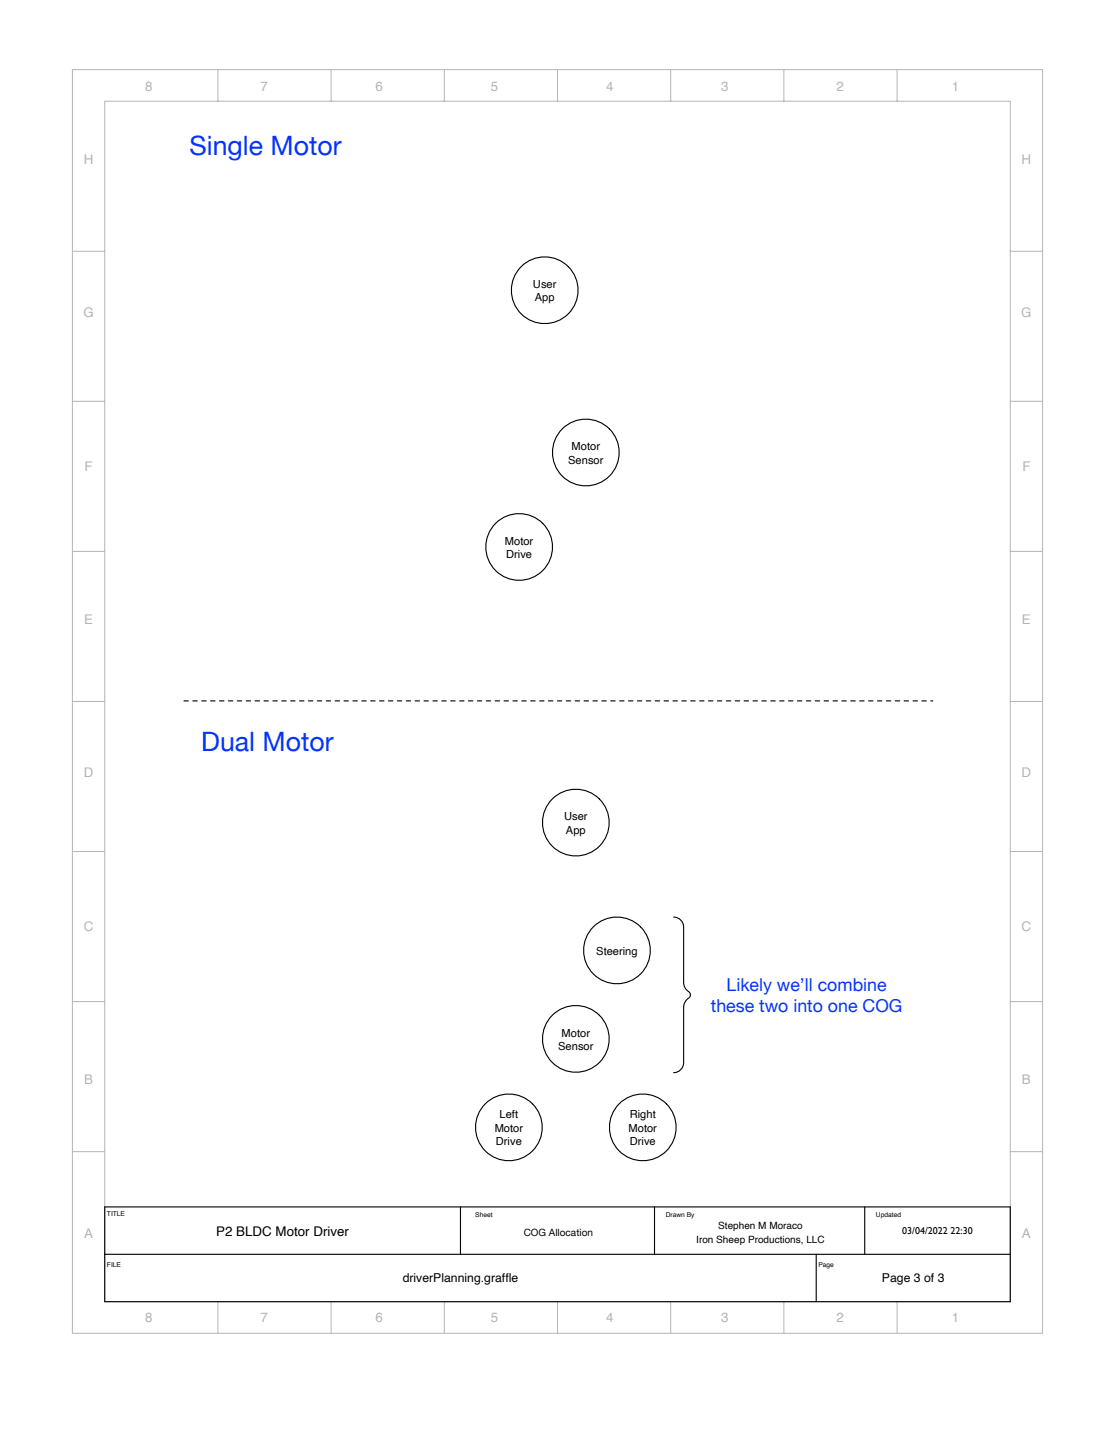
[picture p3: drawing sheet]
<svg xmlns="http://www.w3.org/2000/svg" width="216mm" height="279mm" viewBox="0 0 216 279" stroke-linecap="round" stroke-linejoin="round" font-family="sans-serif">
<path d="M35.6 135.7h145" fill="none" stroke="#000" stroke-width=".22" stroke-dasharray=".9 .9"/>
<circle cx="105.5" cy="56.2" r="6.5" fill="#fff"/>
<circle cx="105.5" cy="56.2" r="6.5" fill="none" stroke="#000" stroke-width=".22"/>
<circle cx="113.4" cy="87.6" r="6.5" fill="#fff"/>
<circle cx="113.4" cy="87.6" r="6.5" fill="none" stroke="#000" stroke-width=".22"/>
<circle cx="100.5" cy="105.9" r="6.5" fill="#fff"/>
<circle cx="100.5" cy="105.9" r="6.5" fill="none" stroke="#000" stroke-width=".22"/>
<circle cx="111.5" cy="159.3" r="6.5" fill="#fff"/>
<circle cx="111.5" cy="159.3" r="6.5" fill="none" stroke="#000" stroke-width=".22"/>
<circle cx="111.5" cy="201.2" r="6.5" fill="#fff"/>
<circle cx="111.5" cy="201.2" r="6.5" fill="none" stroke="#000" stroke-width=".22"/>
<circle cx="98.5" cy="218.3" r="6.5" fill="#fff"/>
<circle cx="98.5" cy="218.3" r="6.5" fill="none" stroke="#000" stroke-width=".22"/>
<circle cx="124.5" cy="218.3" r="6.5" fill="#fff"/>
<circle cx="124.5" cy="218.3" r="6.5" fill="none" stroke="#000" stroke-width=".22"/>
<circle cx="119.5" cy="184" r="6.5" fill="#fff"/>
<g fill="none" stroke="#000" stroke-width=".22">
<path d="M130.4 177.6a1.94 1.94 0 0 1 2 1.9v10.7a2.42 2.42 0 0 0 1.2 2 .94 .94 0 0 1-.6 1.3 2.12 2.12 0 0 0-.6 1.5v10.8a1.94 1.94 0 0 1-2 1.9M20.3 233.7h175.3v18.3h-175.3zM89.2 233.7v9.2M126.7 233.7v9.2M167.4 233.7v9.2M20.3 242.9h175.3M158 242.9v9.1"/>
<circle cx="119.5" cy="184" r="6.5"/>
</g>
<g fill="none" stroke="#b5b5b5" stroke-width=".19">
<path d="M14 13.5h187.9v244.7h-187.9zM20.3 19.6h175.3v232.4h-175.3zM42.2 13.5v6.1M64.1 13.5v6.1M86 13.5v6.1M107.9 13.5v6.1M129.9 13.5v6.1M151.8 13.5v6.1M173.7 13.5v6.1M14 48.7h6.3M195.6 48.7h6.3M14 77.7h6.3"/>
<path d="M195.6 77.7h6.3M14 106.8h6.3M195.6 106.8h6.3M14 135.8h6.3M195.6 135.8h6.3M14 164.9h6.3M195.6 164.9h6.3M14 193.9h6.3M195.6 193.9h6.3M14 223h6.3M195.6 223h6.3M42.2 252v6.2"/>
<path d="M64.1 252v6.2M86 252v6.2M107.9 252v6.2M129.9 252v6.2M151.8 252v6.2M173.7 252v6.2"/>
</g>
<g font-size="5.2" fill="#0433ff">
<text x="36.7" y="29.9">Single Motor</text>
<text x="39" y="145.5">Dual Motor</text>
</g>
<g font-size="3.4" fill="#0433ff">
<text x="140.7" y="191.9">Likely we’ll combine</text>
<text x="137.6" y="195.9">these two into one COG</text>
</g>
<g font-size="2.6" fill="#b4b4b4">
<text x="28.1" y="17.7">8</text>
<text x="50.4" y="17.7">7</text>
<text x="72.7" y="17.7">6</text>
<text x="95" y="17.7">5</text>
<text x="117.3" y="17.7">4</text>
<text x="139.7" y="17.7">3</text>
<text x="162" y="17.7">2</text>
<text x="184.3" y="17.7">1</text>
<text x="16.2" y="31.8">H</text>
<text x="197.8" y="31.8">H</text>
<text x="16.1" y="61.4">G</text>
<text x="197.7" y="61.4">G</text>
<text x="16.4" y="91.1">F</text>
<text x="198" y="91.1">F</text>
<text x="16.3" y="120.8">E</text>
<text x="197.9" y="120.8">E</text>
<text x="16.2" y="150.5">D</text>
<text x="197.8" y="150.5">D</text>
<text x="16.2" y="180.2">C</text>
<text x="197.8" y="180.2">C</text>
<text x="16.3" y="209.9">B</text>
<text x="197.9" y="209.9">B</text>
<text x="16.3" y="239.6">A</text>
<text x="197.9" y="239.6">A</text>
<text x="28.1" y="256.1">8</text>
<text x="50.4" y="256.1">7</text>
<text x="72.7" y="256.1">6</text>
<text x="95" y="256.1">5</text>
<text x="117.3" y="256.1">4</text>
<text x="139.7" y="256.1">3</text>
<text x="162" y="256.1">2</text>
<text x="184.3" y="256.1">1</text>
</g>
<text font-size="2.6" x="41.9" y="239.4">P2 BLDC Motor Driver</text>
<g font-size="2.4">
<text x="78" y="248.2">driverPlanning.graff</text>
<text x="97.8" y="248.2">le</text>
<text x="170.8" y="248.3">Page 3 of 3</text>
</g>
<g font-size="2.2">
<text x="103.2" y="55.8">User</text>
<text x="103.6" y="58.3">App</text>
<text x="110" y="89.8">Sensor</text>
<text x="110.7" y="87.2">Motor</text>
<text x="97.8" y="105.5">Motor</text>
<text x="98" y="108.1">Drive</text>
<text x="109.2" y="158.8">User</text>
<text x="109.6" y="161.4">App</text>
<text x="115.5" y="184.9">Steering</text>
<text x="108.1" y="203.3">Sensor</text>
<text x="108.8" y="200.7">Motor</text>
<text x="95.8" y="219.1">Motor</text>
<text x="96" y="221.7">Drive</text>
<text x="96.7" y="216.6">Left</text>
<text x="121.7" y="219.1">Motor</text>
<text x="122" y="216.6">Right</text>
<text x="122" y="221.7">Drive</text>
</g>
<g font-size="1.9">
<text x="101.4" y="239.3">COG Allocation</text>
<text x="139.1" y="237.9">Stephen M Moraco</text>
<text x="174.7" y="238.9">03/04/2022 22:30</text>
<text x="134.8" y="240.7">Iron Sheep Productions, LLC</text>
</g>
<g font-size="1.3">
<text x="20.7" y="235.5">TITLE</text>
<text x="92" y="235.6">Sheet</text>
<text x="128.9" y="235.6">Drawn By</text>
<text x="169.6" y="235.6">Updated</text>
<text x="20.7" y="245.4">FILE</text>
<text x="158.5" y="245.3">Page</text>
</g>
</svg>
